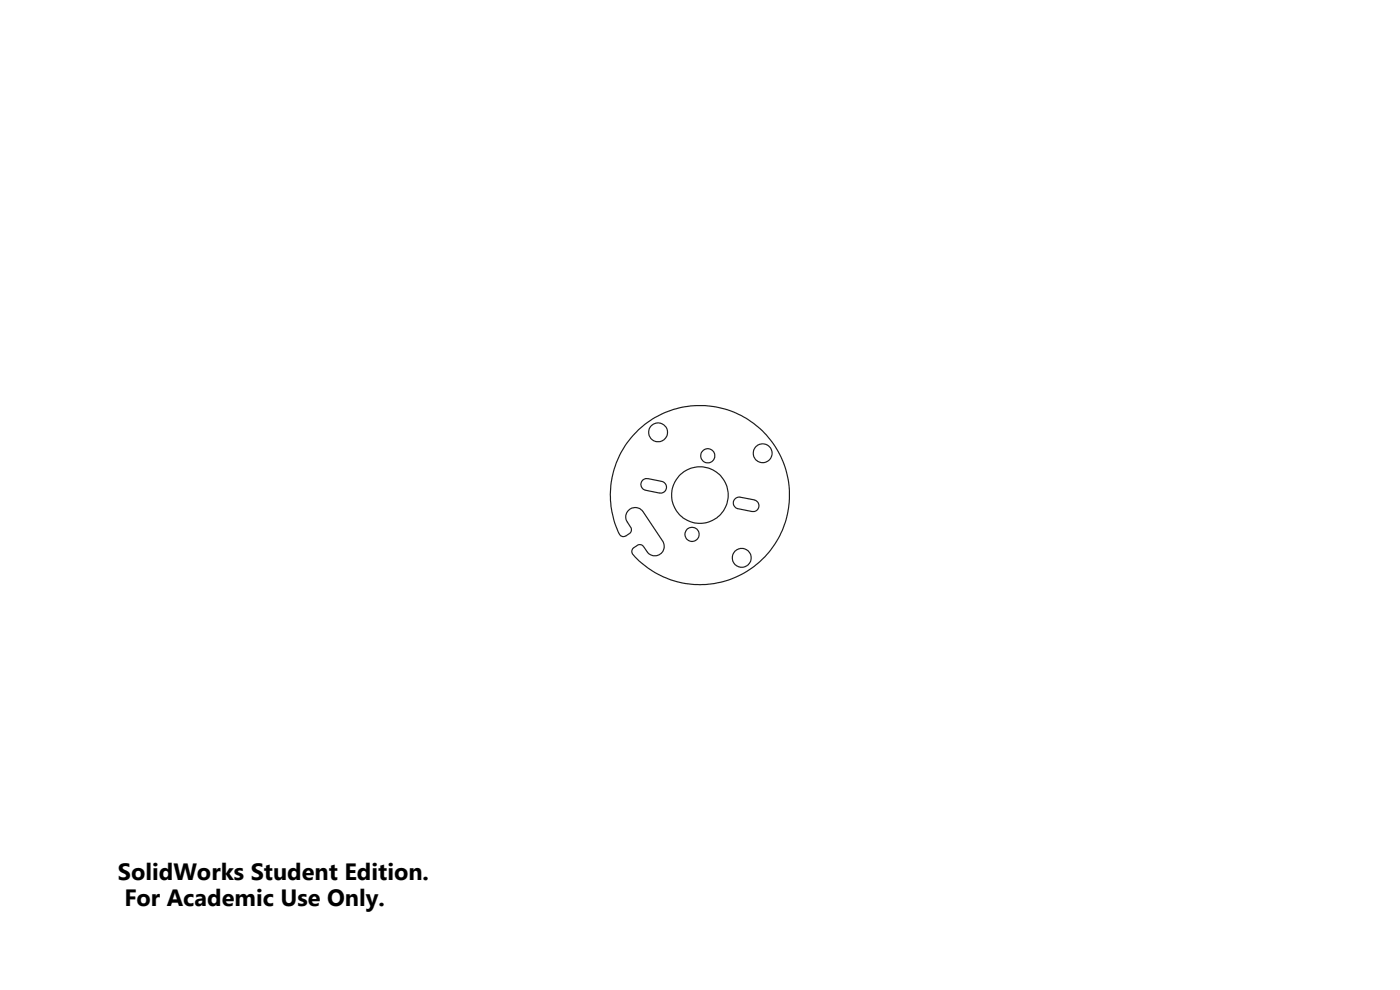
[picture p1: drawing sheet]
<svg xmlns="http://www.w3.org/2000/svg" width="297mm" height="210mm" viewBox="0 0 297 210" stroke-linecap="round" stroke-linejoin="round" font-family="sans-serif">
<g fill="none" stroke="#191924" stroke-width=".25">
<path d="M135.5 91.1a19 19 0 0 1 27 1 19 19 0 0 1-1.4 27.1 19 19 0 0 1-27-1.8v-.1a.92 .92 0 0 1 .4-1.1l.8-.6a.97 .97 0 0 1 1.3 .4l.7 1a2 2 0 0 0 2.7 .6 2 2 0 0 0 .6-2.8l-4.2-6.3a2 2 0 0 0-2.7-.5 2 2 0 0 0-.6 2.8l.7 1.1a.97 .97 0 0 1-.3 1.3l-.7 .5a.98 .98 0 0 1-1.4-.4 19 19 0 0 1 4.1-22.2zM136.4 101.8l.5-.3h.5l3 .6a1.26 1.26 0 0 1 1 1.5 1.26 1.26 0 0 1-1.5 1l-3-.6a1.27 1.27 0 0 1-.5-2.2zM155.9 105.9a1.21 1.21 0 0 1 1.2-.4l2.9 .5a1.26 1.26 0 0 1 1 1.5 1.26 1.26 0 0 1-1.5 1l-2.9-.6a1.25 1.25 0 0 1-.7-2z"/>
<circle cx="139.6" cy="91.7" r="2"/>
<circle cx="150.2" cy="96.7" r="1.51"/>
<circle cx="161.8" cy="96.2" r="2"/>
<circle cx="146.8" cy="113.4" r="1.5"/>
<circle cx="148.5" cy="105" r="6"/>
<circle cx="157.4" cy="118.4" r="2"/>
</g>
<g font-size="5">
<text x="25" y="186.7">SolidWorks Student Edition.</text>
<text x="26.4" y="192.2">For Academic Use Only.</text>
</g>
</svg>
